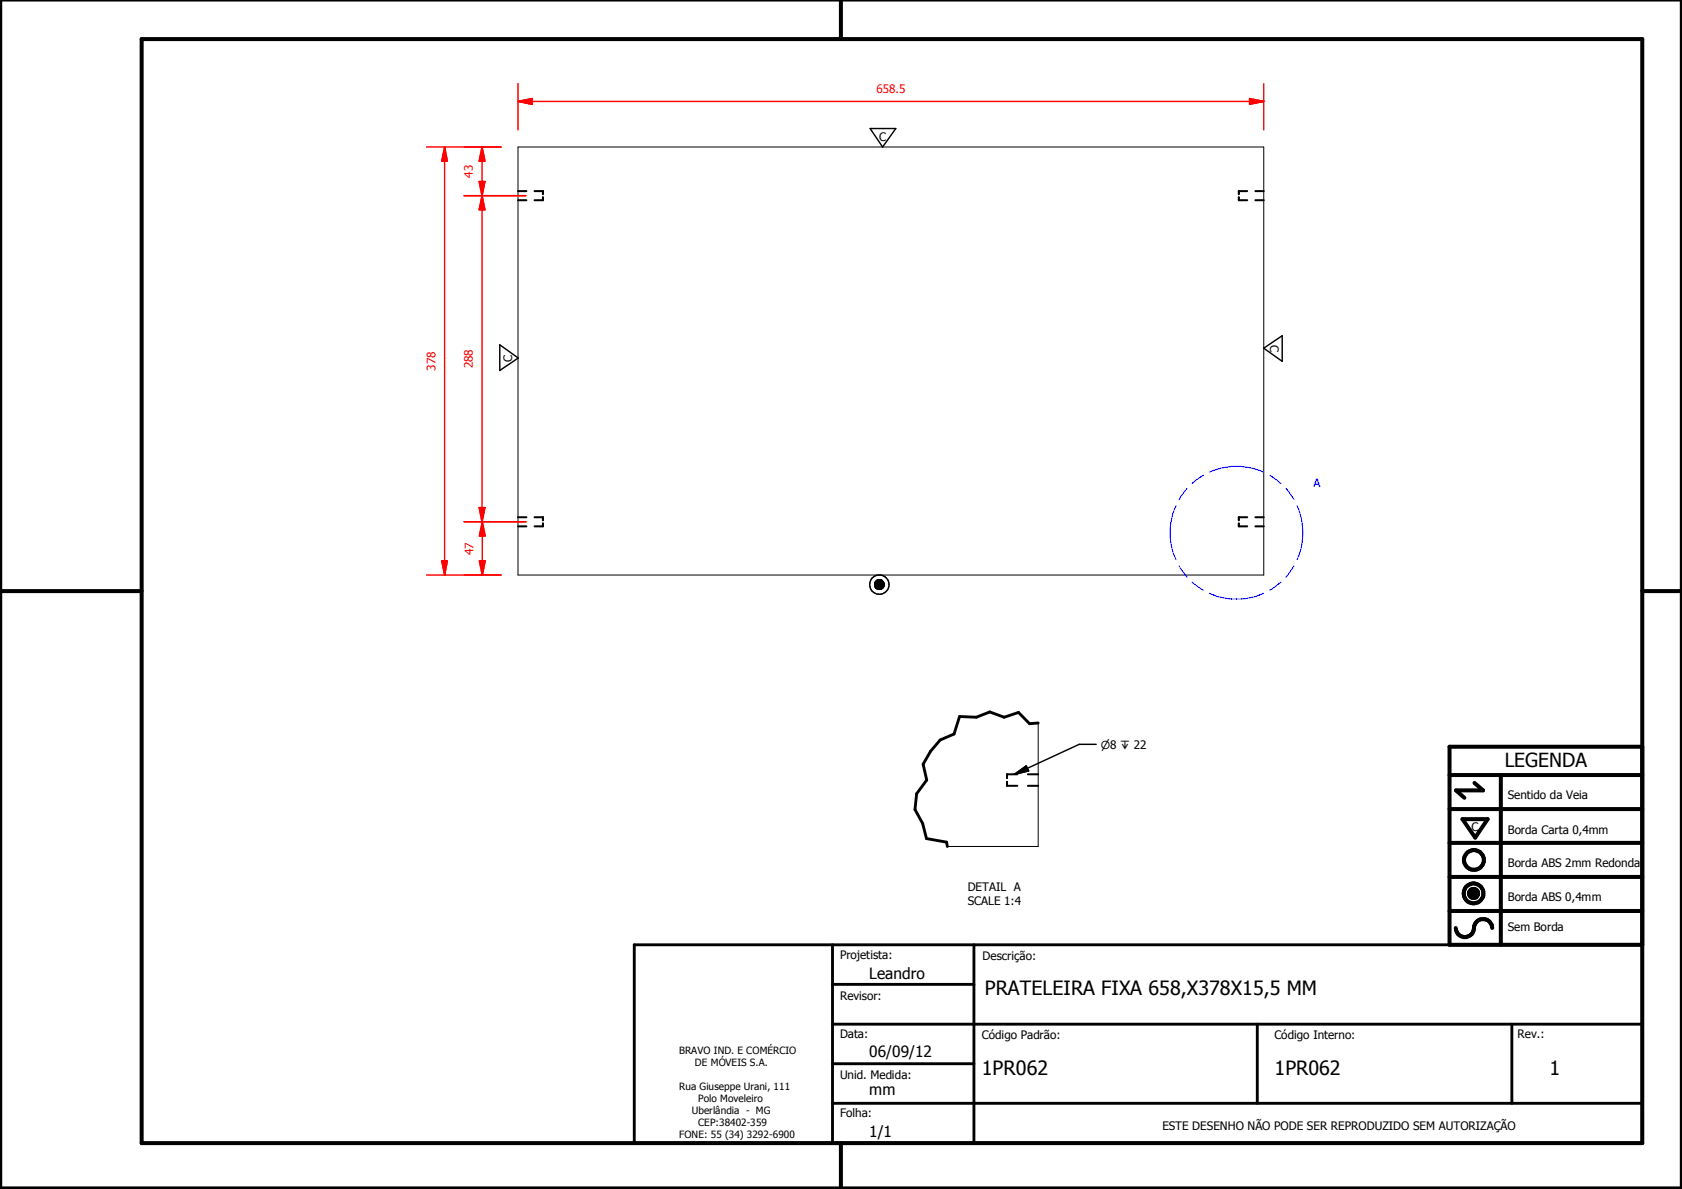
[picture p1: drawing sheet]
<svg xmlns="http://www.w3.org/2000/svg" width="297mm" height="210mm" viewBox="0 0 297 210" stroke-linecap="round" stroke-linejoin="round" font-family="sans-serif">
<g fill="none" stroke="#000" stroke-width=".35">
<path d="M91.5 33.7h1.5M91.5 35.3h1.5M94.4 33.7h1.5v.6M95.9 34.8v.5h-1.5M218.8 34.8v.5h1.5M220.3 33.7h-1.5v.6M221.7 33.7h1.5M221.7 35.3h1.5M91.5 91.3h1.5M91.5 92.9h1.5M94.4 91.3h1.5v.6M95.9 92.4v.5h-1.5"/>
<path d="M218.8 92.4v.5h1.5M220.3 91.3h-1.5v.6M221.7 91.3h1.5M221.7 92.9h1.5M177.8 138v.7h1.9M179.7 136.7h-1.9v.7M181.5 136.7h1.8M181.5 138.7h1.8"/>
</g>
<g fill="none" stroke="#000" stroke-width=".18">
<path d="M91.5 26h131.7v75.5h-131.7zM154.5 103.1l1.6 .1zM154.5 103.2l1.6 .1zM154.5 103.3l1.6 .1zM154.5 103.4l1.6 .1zM154.5 103.5h1.6zM154.5 103.5h1.5zM154.5 103l1.6 .1zM154.5 103h1.6zM154.5 103.5l1.5 .1zM154.5 102.9l1.6 .1h-1.6zM154.5 102.9l1.6 .1z"/>
<path d="M154.6 103.6h1.4zM154.6 103.6l1.4 .1zM154.6 102.8l1.4 .1h-1.5zM154.6 102.8l1.4 .1zM154.6 103.7h1.4zM154.6 103.7l1.3 .1zM154.6 102.7l1.4 .1h-1.4zM154.6 102.7l1.4 .1zM154.6 103.8h1.3zM154.6 102.7h1.4zM154.7 103.8h1.2zM154.7 103.8l1.1 .1z"/>
<path d="M154.7 102.6l1.2 .1h-1.3zM154.7 102.6l1.2 .1zM154.8 103.9h1zM154.8 103.9h.9zM154.8 102.5l1.1 .1zM154.9 103.9h.8zM154.9 103.9l.7 .1zM154.9 102.4l.9 .1h-1zM154.9 102.4l.9 .1zM154.9 102.4h.8zM154.9 104h.7zM154.9 104h.6z"/>
<path d="M154.9 102.4h.7zM155 104h.5zM155 104l.5 .1zM155 102.4h.6zM155 102.4h.5zM155.1 104.1h.4zM155.1 104.1h.3zM155.1 102.4h.4zM155.2 104.1h.2zM155.2 102.4h.3zM155.2 102.4h.2zM183.3 127.6v21.8h-16"/>
<path d="M259.4 157.6l1.6 .1zM259.4 157.7l1.6 .1zM259.4 157.8l1.6 .1zM259.4 157.9h1.6v.1zM259.4 157.9l1.6 .1h-1.5zM259.4 157.6h1.6zM259.5 158h1.5zM259.5 158l1.4 .1zM259.5 157.5l1.5 .1h-1.6zM259.5 157.5l1.5 .1zM259.5 158.1h1.4zM259.5 157.4l1.5 .1h-1.5z"/>
<path d="M259.5 157.4l1.5 .1zM259.5 158.1l1.4 .1zM259.5 157.3l1.4 .1h-1.4zM259.5 157.3l1.4 .1zM259.6 158.2h1.3zM259.6 158.2h1.2zM259.6 157.2l1.3 .1h-1.4zM259.6 157.2l1.3 .1zM259.6 158.2l1.2 .1zM259.6 157.2h1.3zM259.7 158.3h1.1zM259.7 158.3l1 .1z"/>
<path d="M259.7 157.1l1.1 .1h-1.2zM259.7 157.1l1.1 .1zM259.7 157.1h1.1zM259.8 158.4h.9zM259.8 158.4h.8zM259.8 157.1h1zM259.8 157.1h.9zM259.8 158.4l.8 .1zM259.8 157l.9 .1zM259.8 157h.8zM259.9 158.5h.7zM259.9 158.5h.6z"/>
<path d="M259.9 157h.7zM260 158.5h.5zM260 158.5h.4zM260 157h.6zM260.1 158.5h.3zM260.1 158.5h.2zM260.1 156.9l.4 .1zM260.1 156.9h.3zM260.1 156.9h.2z"/>
</g>
<path d="M183.3 127.6l-1.5 .2-1.9-2-2.6 .8-2.5-.9-2.4 .9-2.9-.1-1 3.1-2.5 1-1.7 2-1.3 2.3 .7 2.8-1.8 2.4-.3 2.8 1.3 2.5 .7 2.6 3.6 .7 .1 .7M112 166.8h178v35h-178zM147 173.8h25M147 166.8v35M172 166.8v35M147 194.8h143M147 180.8h143M147 187.8h25M222 180.8v14M267 180.8v14" fill="none" stroke="#000" stroke-width=".51"/>
<g fill="#000">
<path d="M154.5 103l1.6 .1zM154.5 103h1.6zM154.5 102.9l1.6 .1h-1.6zM154.5 102.9l1.6 .1zM154.6 102.8l1.4 .1h-1.5zM154.6 102.8l1.4 .1zM154.6 102.7l1.4 .1h-1.4zM154.6 102.7l1.4 .1zM154.6 102.7h1.4zM154.7 102.6l1.2 .1h-1.3zM154.7 102.6l1.2 .1zM154.8 102.5l1.1 .1z"/>
<path d="M154.9 102.4l.9 .1h-1zM154.9 102.4l.9 .1zM154.9 102.4h.8zM154.9 102.4h.7zM155 102.4h.6zM155 102.4h.5zM155.1 102.4h.4zM155.2 102.4h.3zM155.2 102.4h.2zM155.1 104.1h.3zM155.2 104.1h.2zM155 104l.5 .1z"/>
<path d="M155.1 104.1h.4zM154.9 104h.6zM155 104h.5zM154.9 103.9l.7 .1zM154.9 104h.7zM154.8 103.9h.9zM154.9 103.9h.8zM154.7 103.8l1.1 .1zM154.8 103.9h1zM154.6 103.8h1.3zM154.7 103.8h1.2zM154.6 103.7l1.3 .1z"/>
<path d="M154.6 103.6l1.4 .1zM154.6 103.7h1.4zM154.5 103.5h1.5zM154.5 103.5l1.5 .1zM154.6 103.6h1.4zM154.5 103.1l1.6 .1zM154.5 103.2l1.6 .1zM154.5 103.3l1.6 .1zM154.5 103.4l1.6 .1zM154.5 103.5h1.6zM259.4 157.6h1.6zM259.5 157.5l1.5 .1h-1.6z"/>
<path d="M259.5 157.5l1.5 .1zM259.5 157.4l1.5 .1h-1.5zM259.5 157.4l1.5 .1zM259.5 157.3l1.4 .1h-1.4zM259.5 157.3l1.4 .1zM259.6 157.2l1.3 .1h-1.4zM259.6 157.2l1.3 .1zM259.6 157.2h1.3zM259.7 157.1l1.1 .1h-1.2zM259.7 157.1l1.1 .1zM259.7 157.1h1.1zM259.8 157.1h1z"/>
<path d="M259.8 157.1h.9zM259.8 157l.9 .1zM259.8 157h.8zM259.9 157h.7zM260 157h.6zM260.1 156.9l.4 .1zM260.1 156.9h.3zM260.1 156.9h.2zM260.1 158.5h.2zM260 158.5h.4zM260.1 158.5h.3zM259.9 158.5h.6z"/>
<path d="M260 158.5h.5zM259.8 158.4l.8 .1zM259.9 158.5h.7zM259.8 158.4h.8zM259.7 158.3l1 .1zM259.8 158.4h.9zM259.6 158.2l1.2 .1zM259.7 158.3h1.1zM259.6 158.2h1.2zM259.5 158.1l1.4 .1zM259.6 158.2h1.3zM259.5 158l1.4 .1z"/>
<path d="M259.5 158.1h1.4zM259.4 157.9l1.6 .1h-1.5zM259.5 158h1.5zM259.4 157.6l1.6 .1zM259.4 157.7l1.6 .1zM259.4 157.8l1.6 .1zM259.4 157.9h1.6v.1z"/>
</g>
<g fill="none" stroke="#000" stroke-width=".71">
<path d="M148.5 0v6.9M297 -.1v209.9h-297v-209.9M25 6.9h265v194.9h-265zM0 104.4h25M290 104.4h7M256 136.8h34M260.4 138.2l1.5 1.3h-4.8l1.5 1.3M265 136.8v30M290 131.8h-34v35h34M256 154.8h34M256 148.8h34M256 142.8h34"/>
<path d="M258.3 144.6h4.4l-2.2 3.3zM256 160.8h34M257.1 163.8a1.62 1.62 0 0 0 1.8 1.6 1.62 1.62 0 0 0 1.4-1.9 1.63 1.63 0 0 1 1.7-1.2 1.63 1.63 0 0 1 1.5 1.5M148.5 201.8v8"/>
<circle cx="260.2" cy="157.7" r="1.76"/>
<circle cx="260.2" cy="157.7" r=".82"/>
<circle cx="260.3" cy="151.8" r="1.76"/>
</g>
<path d="M207.7 89.3a11.3 11.3 0 0 0 0 9.5M208.2 99.9l1.4 2M209.6 86.2l-1.4 2M212.5 83.9l-2 1.4M213.6 83.4a11.4 11.4 0 0 1 9.5 0M224.2 83.9l2 1.4M227.1 86.2l1.4 2M228.5 99.9l-1.4 2M229.1 89.3a11.7 11.7 0 0 1 0 9.5M210.5 102.8l2 1.4M213.6 104.7a11.4 11.4 0 0 0 9.5 0M226.2 102.8l-2 1.4" fill="none" stroke="#00f" stroke-width=".18"/>
<path d="M91.5 17.9h2.5" fill="none" stroke="#f00" stroke-width=".25"/>
<path d="M91.5 17.9l2.5-.5v1z" fill="#f00"/>
<path d="M91.5 17.9l2.5-.5v1zM220.7 17.9h2.5" fill="none" stroke="#f00" stroke-width=".25"/>
<path d="M220.7 17.4l2.5 .5-2.5 .5z" fill="#f00"/>
<path d="M91.5 14.8v8.1M94 17.9h126.7M220.7 17.4l2.5 .5-2.5 .5zM223.2 14.8v8.1M85.1 26v2.4" fill="none" stroke="#f00" stroke-width=".25"/>
<path d="M85.1 26l.5 2.4h-1z" fill="#f00"/>
<path d="M85.1 26l.5 2.4h-1zM85.1 32v2.5" fill="none" stroke="#f00" stroke-width=".25"/>
<path d="M84.6 32h1l-.5 2.5z" fill="#f00"/>
<path d="M82 26h6.5M82 34.5h10.9M84.6 32h1l-.5 2.5zM85.1 28.4v3.6M85.1 34.5v2.5" fill="none" stroke="#f00" stroke-width=".25"/>
<path d="M85.1 34.5l.5 2.5h-1z" fill="#f00"/>
<path d="M85.1 34.5l.5 2.5h-1zM85.1 89.6v2.5" fill="none" stroke="#f00" stroke-width=".25"/>
<path d="M84.6 89.6h1l-.5 2.5z" fill="#f00"/>
<path d="M82 34.5h10.9M85.1 37v52.6M82 92.1h10.9M84.6 89.6h1l-.5 2.5zM85.2 92.1v2.5" fill="none" stroke="#f00" stroke-width=".25"/>
<path d="M85.2 92.1l.5 2.5h-1z" fill="#f00"/>
<path d="M85.2 92.1l.5 2.5h-1zM85.2 99v2.5" fill="none" stroke="#f00" stroke-width=".25"/>
<path d="M84.7 99h1l-.5 2.5z" fill="#f00"/>
<path d="M78.5 99v2.5M82 92.1h10.9M84.7 99h1l-.5 2.5zM85.2 94.6v4.4M82 101.5h6.5" fill="none" stroke="#f00" stroke-width=".25"/>
<path d="M78 99h1l-.5 2.5z" fill="#f00"/>
<path d="M78.5 26v2.4M78 99h1l-.5 2.5z" fill="none" stroke="#f00" stroke-width=".25"/>
<path d="M78.5 26l.5 2.4h-1z" fill="#f00"/>
<path d="M75.3 26h13.2M78.5 26l.5 2.4h-1zM78.5 28.4v70.6M75.3 101.5h13.2" fill="none" stroke="#f00" stroke-width=".25"/>
<g fill="none" stroke="#000" stroke-width=".25">
<path d="M153.7 22.7h4.5l-2.3 3.3zM88.3 60.9l3.2 2.3-3.2 2.2zM223.2 61.5l3.2-2.2v4.5zM179.2 136.7l2-1.5 .4 .9zM193.6 131.4h-3l-11.4 5.3"/>
<circle cx="155.3" cy="103.2" r="1.71"/>
<circle cx="155.3" cy="103.2" r=".85"/>
</g>
<path d="M179.2 136.7l2-1.5 .4 .9z" fill="#000"/>
<g font-size="3.5">
<text x="173.9" y="175.7">PRATELEIRA FIXA 658,X378X15,5 MM</text>
<text x="173.4" y="189.7">1PR062</text>
<text x="225.1" y="189.7">1PR062</text>
<text x="273.6" y="189.7">1</text>
</g>
<text font-size="3.4" x="265.7" y="135.4">LEGENDA</text>
<g font-size="2.7">
<text x="153.5" y="172.8">Leandro</text>
<text x="153.5" y="186.6">06/09/12</text>
<text x="153.5" y="193.4">mm</text>
<text x="153.5" y="200.8">1/1</text>
</g>
<g font-size="2.1" fill="#f00">
<text x="154.8" y="16.3">658.5</text>
<text x="83.5" y="31.4" transform="rotate(-90 83.5 31.4)">43</text>
<text x="76.9" y="65.4" transform="rotate(-90 76.9 65.4)">378</text>
<text x="83.5" y="65" transform="rotate(-90 83.5 65)">288</text>
<text x="83.6" y="98" transform="rotate(-90 83.6 98)">47</text>
</g>
<g font-size="2.1">
<text x="155.3" y="24.8">C</text>
<text x="90.4" y="63.8" transform="rotate(-90 90.4 63.8)">C</text>
<text x="224.3" y="60.9" transform="rotate(90 224.3 60.9)">C</text>
<text x="266.3" y="141.1">Sentido da Veia</text>
<text x="259.8" y="146.7">C</text>
<text x="266.3" y="147.2">Borda Carta 0,4mm</text>
<text x="266.3" y="153.1">Borda ABS 2mm Redonda</text>
<text x="170.9" y="157.2">DETAIL A</text>
<text x="170.9" y="159.7">SCALE 1:4</text>
<text x="266.3" y="159">Borda ABS 0,4mm</text>
<text x="266.3" y="164.4">Sem Borda</text>
<text x="148.4" y="169.3">Projetista:</text>
<text x="173.5" y="169.5">Descrição:</text>
<text x="148.4" y="176.6">Revisor:</text>
<text x="148.4" y="183.2">Data:</text>
<text x="173.4" y="183.3">Código Padrão:</text>
<text x="225.1" y="183.3">Código Interno:</text>
<text x="268" y="183.2">Rev.:</text>
<text x="148.4" y="190.5">Unid. Medida:</text>
<text x="148.4" y="197.2">Folha:</text>
<text x="205.3" y="199.5">ESTE DESENHO NÃO PODE SER REPRODUZIDO SEM AUTORIZAÇÃO</text>
</g>
<text font-size="2.1" fill="#00f" x="231.9" y="86">A</text>
<text font-size="1.9" x="194.4" y="132.2">⌀8 ↧ 22</text>
<g font-size="1.8">
<text x="119.9" y="186">BRAVO IND. E COMÉRCIO</text>
<text x="122.7" y="188.1">DE MÓVEIS S.A.</text>
<text x="119.9" y="192.4">Rua Giuseppe Urani, 111</text>
<text x="122.2" y="196.7">Uberlândia - MG</text>
<text x="123.3" y="194.6">Polo Moveleiro</text>
<text x="119.9" y="201">FONE: 55 (34) 3292-6900</text>
<text x="123.3" y="198.8">CEP:38402-359</text>
</g>
</svg>
